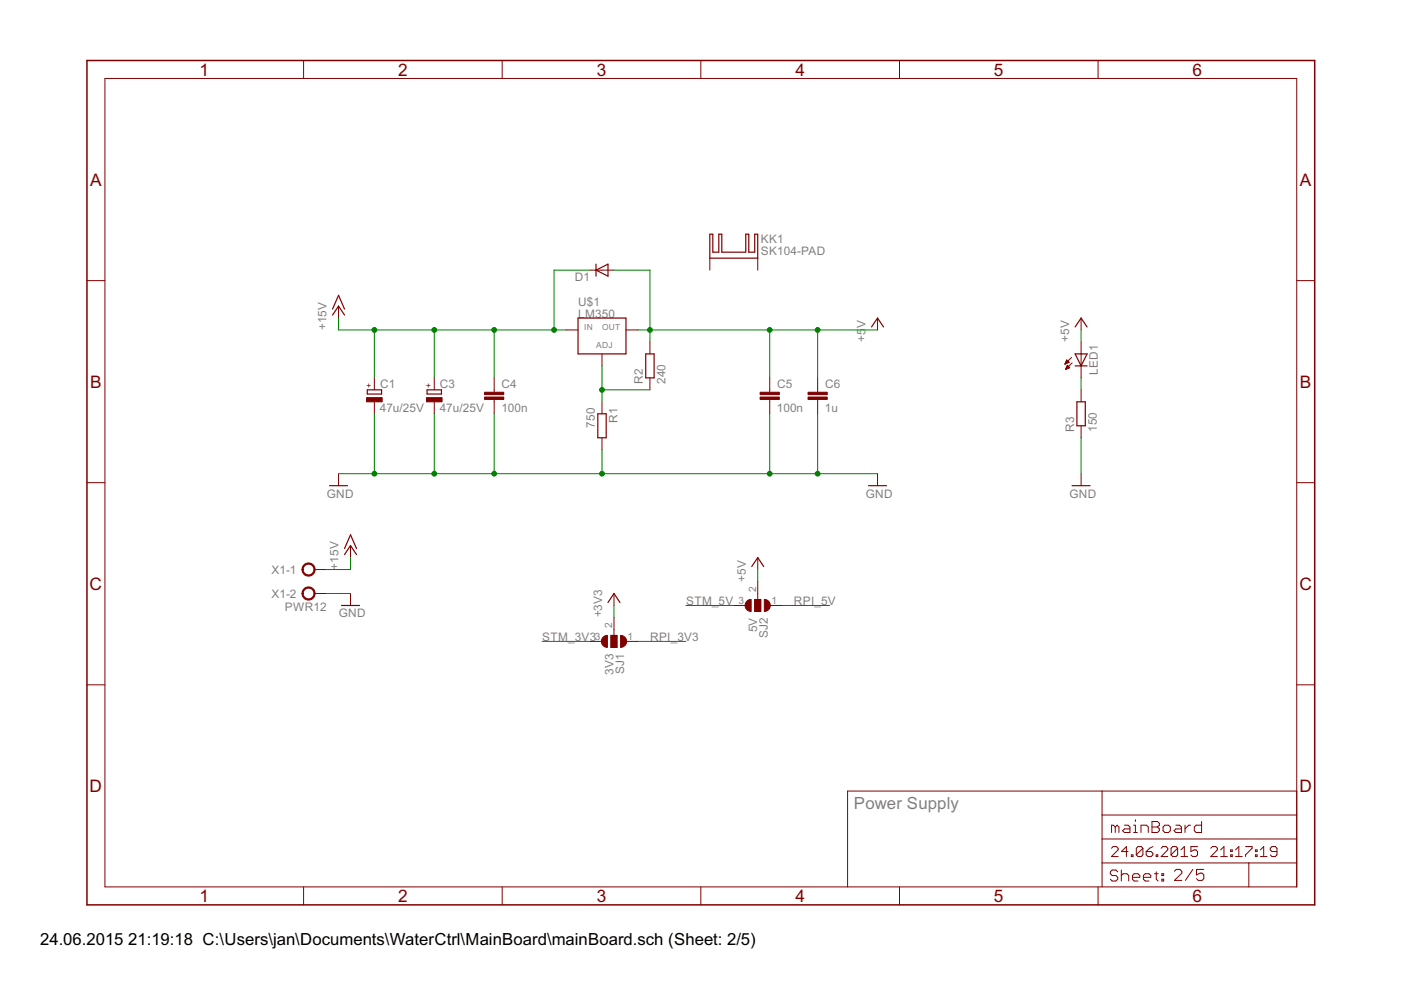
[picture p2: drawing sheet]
<svg xmlns="http://www.w3.org/2000/svg" width="297mm" height="210mm" viewBox="0 0 297 210" stroke-linecap="round" stroke-linejoin="round" font-family="sans-serif">
<g fill="none" stroke="#800000" stroke-width=".25">
<path d="M126.4 57.3l2.5-1.3v2.5zM126.4 56v2.5M150.5 49.7h.6v3.8h1.3v-3.8h.6v3.8h5.1v-3.8h.6v3.8h1.3v-3.8h.7v5h-10.2zM70.5 66.8l1.3-1.9 1.2 1.9M70.5 65.5l1.3-2.9 1.2 2.9M122.6 67.4h10.1v7.6h-10.1zM136.9 75h1.8v5.1h-1.8zM184.8 69.3l1.3-1.9 1.2 1.9M227.9 75h2.6l-1.3 2.6zM227.9 77.6h2.6M227.9 69.3l1.3-1.9 1.3 1.9M77.9 82.7h3v.8h-3z"/>
<path d="M90.6 82.7h3v.8h-3zM126.7 87.7h1.8v5.1h-1.8zM228.3 85.2h1.8v5.1h-1.8zM69.9 103h3.8M73 117.6l1.3-1.9 1.3 1.9M73 116.3l1.3-2.9 1.3 2.9M184.1 103h3.9M227.3 103h3.8M72.4 128.4h3.8M128.9 127.7l1.3-1.9 1.2 1.9M159.4 120.1l1.3-1.9 1.2 1.9"/>
</g>
<g fill="#800000" stroke="#800000" stroke-width=".21">
<path d="M77.7 84.3h3.3v.9h-3.3z"/>
<path d="M102.7 84.2h4.1v.5h-4.1z"/>
<path d="M102.7 83.2h4.1v.5h-4.1z"/>
<path d="M90.4 84.3h3.3v.9h-3.3z"/>
<path d="M161.2 84.2h4v.5h-4z"/>
<path d="M161.2 83.2h4v.5h-4z"/>
<path d="M171.3 84.2h4.1v.5h-4.1z"/>
<path d="M171.3 83.2h4.1v.5h-4.1z"/>
<path d="M129.5 134.7h1.3v2.6h-1.3z"/>
<path d="M160 127.1h1.3v2.5h-1.3z"/>
</g>
<g fill="none" stroke="#800000" stroke-width=".21">
<path d="M22.2 16.6h252.7v171.4h-252.7zM64.4 12.8v3.8M106.5 12.8v3.8M148.6 12.8v3.8M190.7 12.8v3.8M232.8 12.8v3.8M18.4 59.5h3.8M125.1 57.3h5.1M150.5 54.7v2.6M160.7 54.7v2.6M274.9 59.5h3.8M71.8 64.9v2.5"/>
<path d="M120 70h2.6M127.6 75v2.6M132.7 70h2.6M137.8 72.5v2.5M186.1 67.4v2.6M225.8 77.2h.1M225.9 77h.3M225.9 76.9h.6M226 78.2h.2M226 76.8h.7M226 76.7h.5M226 78.1h.5"/>
<path d="M226.1 78h.6M226.1 76.5h.3M226.1 76.4h.2M226.1 77.9h.6M226.2 77.7h.4M226.2 77.6h.3M226.3 77.5h.1M226.3 77.4l.5 .6-.9 .3zM226.7 76.8l-.5-.5-.4 .9M226.7 76.8l-.9 .4M227.2 75.8l-1.4 1.4M227.3 76.9l-1.4 1.4"/>
<path d="M229.2 67.4v2.6M229.2 72.5v7.6M79.4 80.1v2.6M79.4 85.2v2.5M92.1 80.1v2.6M92.1 85.2v2.5M104.8 80.1v3.1M104.8 84.7v3M127.6 85.2v2.5M127.6 92.8v2.6M137.8 80.1v2.6M163.2 80.1v3.1"/>
<path d="M163.2 84.7v3M173.4 80.1v3.1M173.4 84.7v3M229.2 82.7v2.5M229.2 90.3v2.5M18.4 102.3h3.8M71.8 100.4v2.6M74.3 115.7v2.5M160.7 118.2v2.6M186.1 100.4v2.6M229.2 100.4v2.6M274.9 102.3h3.8"/>
<path d="M66.7 120.8h2.5M66.7 125.8h2.5M74.3 125.8v2.6M125.1 136h2.5M129.5 134.7h1.3v2.6h-1.3zM130.2 125.8v2.6M130.2 130.9v3.8M132.7 136h2.6M155.6 128.4h2.5M160 127.1h1.3v2.5h-1.3zM160.7 123.3v3.8M163.2 128.4h2.5"/>
<path d="M18.4 145.2h3.8M274.9 145.2h3.8M233.7 167.7v20.3M233.7 177.9h41.2M233.7 172.8h41.2M235.6 179.9l.4-.4h.7l.4 .4v.3l-1.5 1.4h1.5M236.5 175.3l-.4-.3h-.4v1.5M236.5 175.3v1.2M236.5 175.3l.3-.3 .4 .3v1.2M238.4 175h.8l.4 .3v1.2h-1.2l-.4-.4 .4-.4h1.2M240.3 175h.4v1.5M240.3 176.5h.8"/>
<path d="M240.7 173.8v.4M241.9 176.5v-1.5h1.2l.4 .3v1.2M242.3 179.9v1.4l-.3 .3h-.7l-.4-.3M242.3 179.9l-.3-.4h-.7l-.4 .4v1.4M242.3 179.9l-1.4 1.4M244.2 174.2h1.2l.4 .4v.4l-.4 .3 .4 .4v.4l-.4 .4h-1.2zM244.2 175.3h1.2M244.4 179.5l-.7 .4-.7 .7M246.2 179.9l.3-.4h.7l.4 .4v.3l-1.4 1.4h1.4M247 175h.8l.3 .3v.8l-.3 .4h-.8l-.4-.4v-.8zM249.3 175h.8l.4 .3v1.2h-1.2l-.4-.4 .4-.4h1.2M249.7 179.9v1.4l-.4 .3h-.7l-.3-.3"/>
<path d="M249.7 179.9l-.4-.4h-.7l-.3 .4v1.4M249.7 179.9l-1.4 1.4M251.2 175v1.5M252.4 175h-.4l-.8 .7M253.9 179.5h-1.4v1.1l.7-.4h.4l.3 .4v.7l-.3 .3h-.8l-.3-.3M254.8 174.2v2.3h-1.2l-.4-.4v-.8l.4-.3h1.2M256.7 179.9l.3-.4h.8l.3 .4v.3l-1.4 1.4h1.4M264.1 179.5h1.4v.4l-1.4 1.4v.3M274.9 167.7h-95.2v20.3M64.4 188v3.9M106.5 188v3.9M148.6 188v3.9"/>
<path d="M190.7 188v3.9M232.8 188v3.9M233.7 183h41.2M237 184.8l-.4-.3h-.8l-.4 .3v.5l.4 .3h.8l.4 .4v.4l-.4 .4h-.8l-.4-.4M237.7 184.5v2.3M237.7 185.6l.4-.3h.8l.4 .3v1.2M239.2 180.6h-1.4l1-1.1v2.1M239.9 181.3h.3v.3h-.3zM240.1 186h1.6v-.4l-.4-.3h-.8l-.4 .3v.8l.4 .4h.8M242.4 186h1.6v-.4l-.4-.3h-.8l-.4 .3v.8l.4 .4h.8M243 180.6h1.1l.3 .3v.4l-.3 .3h-.7l-.4-.3zM244.8 185.3h.8"/>
<path d="M245.1 181.3h.4v.3h-.4zM245.2 184.8v1.6l.4 .4M246.3 185.3h.4v.3h-.4zM246.3 186.4h.4v.4h-.4zM249 184.7l.4-.4h.8l.4 .4v.4l-1.6 1.6h1.6M250.4 181.6h1.4M250.4 180.2l.7-.7v2.1M252.9 184.3l-1.6 2.4M255.2 184.3h-1.5v1.2l.8-.4h.3l.4 .4v.8l-.4 .4h-.7l-.4-.4M258.8 181.6h1.4M258.8 180.2l.7-.7v2.1M260.9 181.3h.4v.3h-.4z"/>
<path d="M260.9 180.2h.4v.4h-.4zM262 181.6h1.4M262 180.2l.7-.7v2.1M264.8 183v5M266.2 181.3h.3v.3h-.3zM266.2 180.2h.3v.4h-.3zM267.2 181.6h1.4M267.2 180.2l.7-.7v2.1M270.7 180.6h-1l-.4-.4v-.3l.4-.4h.7l.3 .4v1.4l-.3 .3h-.7l-.4-.3"/>
</g>
<g fill="#800000" stroke="#800000" stroke-width=".21">
<path d="M64.4 119.8a1.39 1.39 0 0 1 2.2 .2 1.39 1.39 0 0 1-.8 2.1 1.39 1.39 0 0 1-1.8-1.3h.3a1.14 1.14 0 0 1 1.7-1 1.14 1.14 0 0 1 .1 1.9 1.14 1.14 0 0 1-1.8-.7v-.2h-.3z" fill-rule="evenodd"/>
<path d="M64.4 124.9a1.39 1.39 0 0 1 2.2 .2 1.39 1.39 0 0 1-.8 2.1 1.39 1.39 0 0 1-1.8-1.4h.3a1.14 1.14 0 0 1 1.7-.9 1.14 1.14 0 0 1 .1 1.9 1.14 1.14 0 0 1-1.8-.7v-.3h-.3z" fill-rule="evenodd"/>
<path d="M127.8 135.1l.5-.3 .5-.1v2.6a1.27 1.27 0 0 1-1.2-.8 1.27 1.27 0 0 1 .2-1.4z" fill-rule="evenodd"/>
<path d="M131.6 134.7a1.27 1.27 0 0 1 1.2 1.3 1.27 1.27 0 0 1-1.2 1.3z" fill-rule="evenodd"/>
<path d="M158.3 127.5l.5-.3 .5-.1v2.5a1.26 1.26 0 0 1-1.2-.7 1.26 1.26 0 0 1 .2-1.4z" fill-rule="evenodd"/>
<path d="M162.1 127.1a1.27 1.27 0 0 1 1.2 1.3 1.27 1.27 0 0 1-1.2 1.2z" fill-rule="evenodd"/>
</g>
<path d="M18.4 12.8h260.3v179.1h-260.3z" fill="none" stroke="#800000" stroke-width=".32"/>
<g fill="none" stroke="#008000" stroke-width=".21">
<path d="M125.1 57.3h-7.6v12.7M130.2 57.3h7.6v15.2M71.8 67.4v2.6h48.2M79.4 70v10.1M92.1 70v10.1M104.8 70v10.1M127.6 77.6v7.6M135.3 70h50.8M163.2 70v10.1M173.4 70v10.1M229.2 70v2.5M79.4 87.7v12.7"/>
<path d="M92.1 87.7v12.7M104.8 87.7v12.7M127.6 82.7h10.2M127.6 95.4v5M163.2 87.7v12.7M173.4 87.7v12.7M229.2 80.1v2.6M229.2 92.8v7.6M71.8 100.4h114.3M74.3 118.2v2.6h-5.1M69.2 125.8h5.1M114.9 136h10.2"/>
<path d="M130.2 128.4v2.5M135.3 136h10.1M145.4 128.4h10.2M160.7 120.8v2.5M165.7 128.4h10.2"/>
</g>
<g fill="#008000" stroke="#008000" stroke-width=".21">
<circle cx="127.6" cy="82.7" r=".51"/>
<circle cx="137.8" cy="70" r=".51"/>
<circle cx="163.2" cy="70" r=".51"/>
<circle cx="173.4" cy="70" r=".51"/>
<circle cx="163.2" cy="100.4" r=".51"/>
<circle cx="173.4" cy="100.4" r=".51"/>
<circle cx="104.8" cy="100.4" r=".51"/>
<circle cx="92.1" cy="100.4" r=".51"/>
<circle cx="79.4" cy="100.4" r=".51"/>
<circle cx="127.6" cy="100.4" r=".51"/>
<circle cx="117.5" cy="70" r=".51"/>
<circle cx="79.4" cy="70" r=".51"/>
<circle cx="92.1" cy="70" r=".51"/>
<circle cx="104.8" cy="70" r=".51"/>
</g>
<g font-size="4.1" fill="#800000">
<text x="42.3" y="16">1</text>
<text x="84.4" y="16">2</text>
<text x="126.5" y="16">3</text>
<text x="168.6" y="16">4</text>
<text x="210.7" y="16">5</text>
<text x="252.9" y="16">6</text>
<text x="19.1" y="39.4">A</text>
<text x="275.6" y="39.4">A</text>
<text x="19.1" y="82.2">B</text>
<text x="275.6" y="82.2">B</text>
<text x="19" y="125.1">C</text>
<text x="275.5" y="125.1">C</text>
<text x="19" y="167.9">D</text>
<text x="275.5" y="167.9">D</text>
<text x="42.3" y="191.2">1</text>
<text x="84.4" y="191.2">2</text>
<text x="126.5" y="191.2">3</text>
<text x="168.6" y="191.2">4</text>
<text x="210.7" y="191.2">5</text>
<text x="252.9" y="191.2">6</text>
</g>
<text font-size="4" fill="#808080" x="181" y="171.5">Power Supply</text>
<g font-size="4">
<text x="8.5" y="200.4">24.06.2015</text>
<text x="27.2" y="200.4">21:19:18 C:\Users\jan\Documents\WaterCtrl\MainBoard\mainBoard.sch (Sheet: 2/5)</text>
</g>
<g font-size="2.8" fill="#808080">
<text x="161.3" y="51.6">KK1</text>
<text x="121.9" y="59.5">D1</text>
<text x="161.3" y="54.1">SK104-PAD</text>
<text x="122.6" y="64.9">U$1</text>
<text x="69.2" y="70" transform="rotate(-90 69.2 70)">+15V</text>
<text x="122.6" y="67.4">LM350</text>
<text x="183.5" y="69.6" transform="rotate(-90 183.5 69.6)">V</text>
<text x="183.5" y="72.5" transform="rotate(-90 183.5 72.5)">+5</text>
<text x="226.7" y="72.5" transform="rotate(-90 226.7 72.5)">+5V</text>
<text x="80.6" y="82.2">C1</text>
<text x="93.3" y="82.2">C3</text>
<text x="106.3" y="82.3">C4</text>
<text x="136.3" y="81.3" transform="rotate(-90 136.3 81.3)">R2</text>
<text x="141.1" y="81.4" transform="rotate(-90 141.1 81.4)">240</text>
<text x="164.8" y="82.3">C5</text>
<text x="174.9" y="82.3">C6</text>
<text x="232.8" y="79.6" transform="rotate(-90 232.8 79.6)">LED1</text>
<text x="80.5" y="87.3">47u/25V</text>
<text x="93.2" y="87.3">47u/25V</text>
<text x="106.3" y="87.4">100n</text>
<text x="130.9" y="89.7" transform="rotate(-90 130.9 89.7)">R1</text>
<text x="164.7" y="87.4">100n</text>
<text x="174.9" y="87.4">1u</text>
<text x="126.1" y="90.7" transform="rotate(-90 126.1 90.7)">750</text>
<text x="227.7" y="91.5" transform="rotate(-90 227.7 91.5)">R3</text>
<text x="232.5" y="91.6" transform="rotate(-90 232.5 91.6)">150</text>
<text x="69.3" y="105.5">GND</text>
<text x="183.6" y="105.5">GND</text>
<text x="226.7" y="105.5">GND</text>
<text x="57.5" y="121.6">X1-1</text>
<text x="71.8" y="120.8" transform="rotate(-90 71.8 120.8)">+15V</text>
<text x="158.1" y="123.3" transform="rotate(-90 158.1 123.3)">+5V</text>
<text x="57.5" y="126.7">X1-2</text>
<text x="60.4" y="129.5">PWR12</text>
<text x="71.8" y="130.9">GND</text>
<text x="127.6" y="130.9" transform="rotate(-90 127.6 130.9)">+3V3</text>
<text x="145.5" y="128.4">STM_5V</text>
<text x="168.3" y="128.4">RPI_5V</text>
<text x="115" y="136">STM_3V3</text>
<text x="137.8" y="136">RPI_3V3</text>
<text x="160.5" y="134.1" transform="rotate(-90 160.5 134.1)">5V</text>
<text x="162.8" y="135.4" transform="rotate(-90 162.8 135.4)">SJ2</text>
<text x="130" y="143.1" transform="rotate(-90 130 143.1)">3V3</text>
<text x="132.3" y="143" transform="rotate(-90 132.3 143)">SJ1</text>
</g>
<g font-size="2.4" fill="#808080">
<text x="160.3" y="125.5" transform="rotate(-90 160.3 125.5)">2</text>
<text x="156.6" y="128">3</text>
<text x="163.5" y="128">1</text>
<text x="126.1" y="135.6">3</text>
<text x="129.8" y="133.1" transform="rotate(-90 129.8 133.1)">2</text>
<text x="133.1" y="135.6">1</text>
</g>
<g font-size="2" fill="#808080">
<text x="123.9" y="70">IN</text>
<text x="127.7" y="70">OUT</text>
<text x="126.4" y="73.8">ADJ</text>
</g>
<g font-size="2" fill="#800000">
<text x="78.8" y="82.3" transform="rotate(-90 78.8 82.3)">+</text>
<text x="91.5" y="82.3" transform="rotate(-90 91.5 82.3)">+</text>
</g>
</svg>
